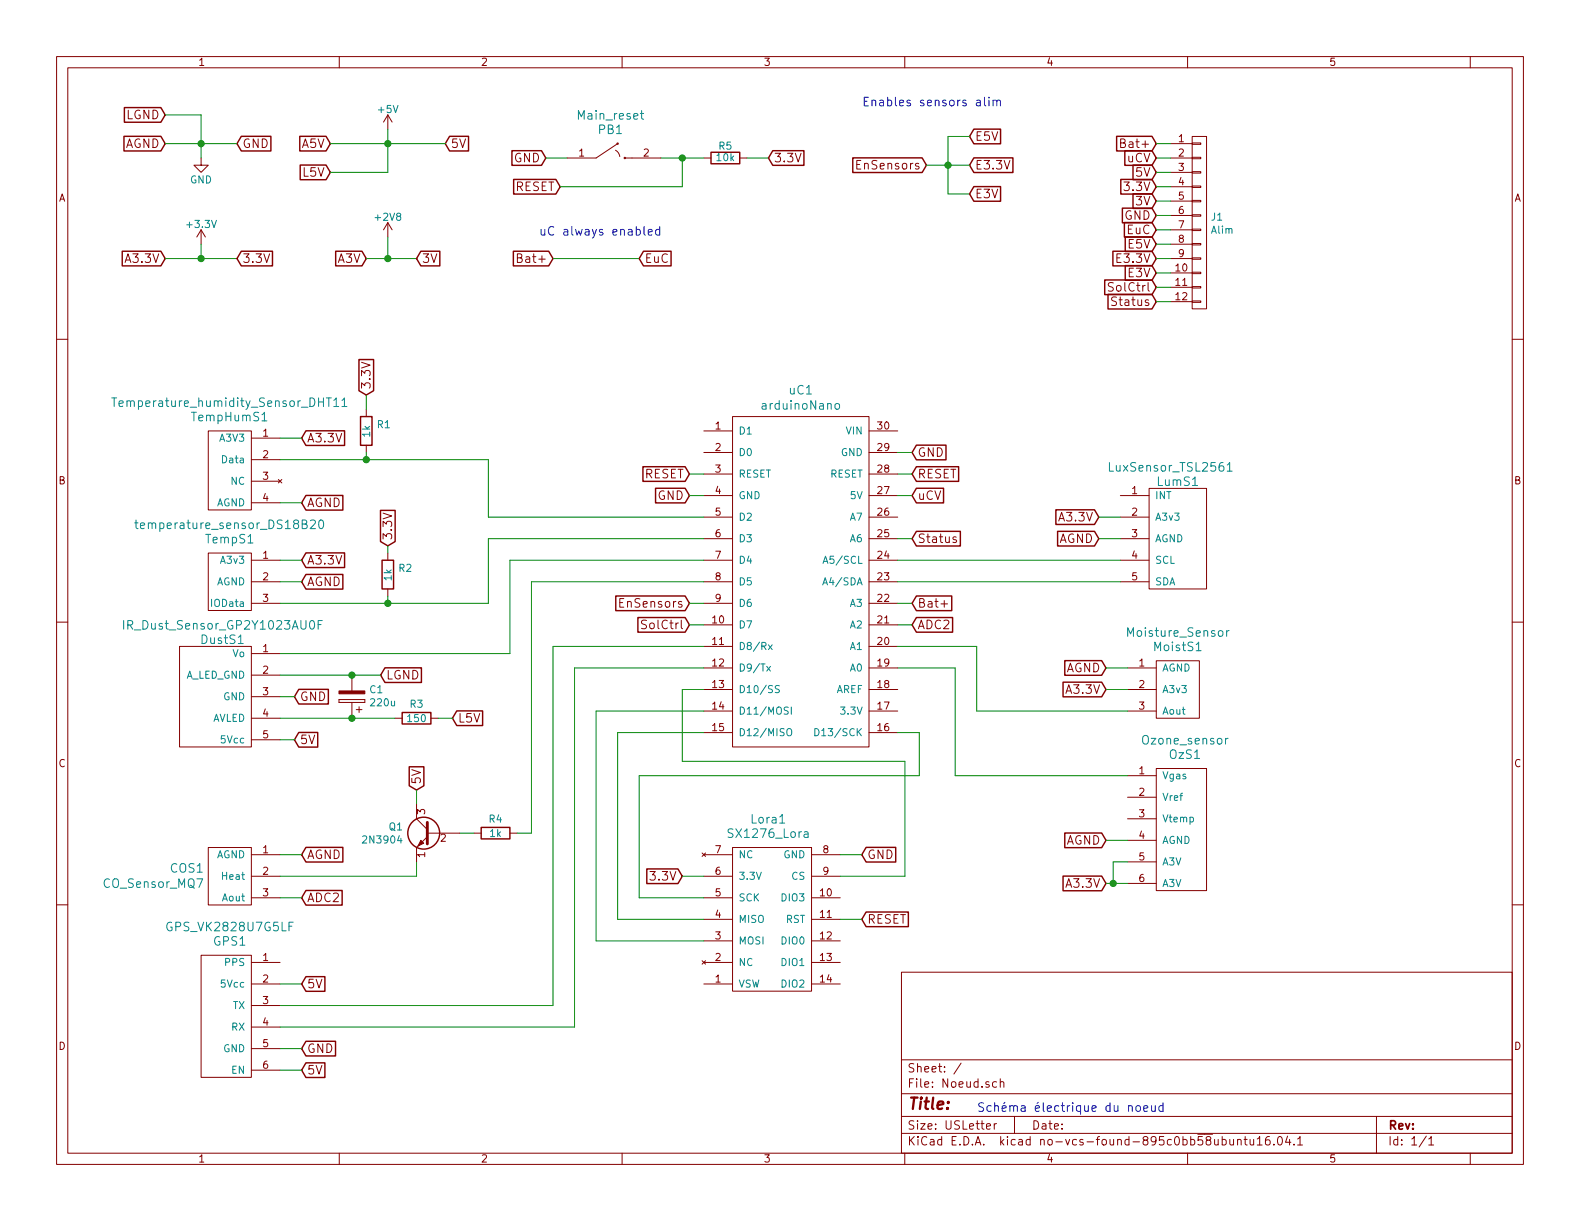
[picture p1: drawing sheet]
EESchema Schematic File Version 2
LIBS:power
LIBS:device
LIBS:transistors
LIBS:conn
LIBS:linear
LIBS:regul
LIBS:74xx
LIBS:cmos4000
LIBS:adc-dac
LIBS:memory
LIBS:xilinx
LIBS:microcontrollers
LIBS:dsp
LIBS:microchip
LIBS:analog_switches
LIBS:motorola
LIBS:texas
LIBS:intel
LIBS:audio
LIBS:interface
LIBS:digital-audio
LIBS:philips
LIBS:display
LIBS:cypress
LIBS:siliconi
LIBS:opto
LIBS:atmel
LIBS:contrib
LIBS:valves
LIBS:pfe
LIBS:Noeud-cache
EELAYER 26 0
EELAYER END
$Descr USLetter 11000 8500
encoding utf-8
Sheet 1 1
Title ""
Date ""
Rev ""
Comp ""
Comment1 ""
Comment2 ""
Comment3 ""
Comment4 ""
$EndDescr
Text GLabel 6350 3450 2    60   Input ~ 0
uCV
Text GLabel 6350 3150 2    60   Input ~ 0
GND
$Comp
L Temperature_humidity_Sensor_DHT11 TempHumS1
U 1 1
P 1600 2800
F 0 "TempHumS1" H 1600 2700 60  0000 C CNN
F 1 "Temperature_humidity_Sensor_DHT11" H 1600 2800 60  0000 C CNN
F 2 "pfe:DHT11" H 1600 2800 60  0001 C CNN
F 3 "" H 1600 2800 60  0001 C CNN
	1    1600 2800
	-1   0    0    -1  
$EndComp
Text GLabel 4800 3450 0    60   Input ~ 0
GND
$Comp
L +3.3V #PWR01
U 1 1
P 1400 1700
F 0 "#PWR01" H 1400 1550 50  0001 C CNN
F 1 "+3.3V" H 1400 1840 50  0000 C CNN
F 2 "" H 1400 1700 50  0001 C CNN
F 3 "" H 1400 1700 50  0001 C CNN
	1    1400 1700
	1    0    0    -1  
$EndComp
$Comp
L +5V #PWR02
U 1 1
P 2700 900
F 0 "#PWR02" H 2700 750 50  0001 C CNN
F 1 "+5V" H 2700 1040 50  0000 C CNN
F 2 "" H 2700 900 50  0001 C CNN
F 3 "" H 2700 900 50  0001 C CNN
	1    2700 900 
	1    0    0    -1  
$EndComp
$Comp
L GND #PWR03
U 1 1
P 1400 1100
F 0 "#PWR03" H 1400 850 50  0001 C CNN
F 1 "GND" H 1400 950 50  0000 C CNN
F 2 "" H 1400 1100 50  0001 C CNN
F 3 "" H 1400 1100 50  0001 C CNN
	1    1400 1100
	1    0    0    -1  
$EndComp
$Comp
L GPS_VK2828U7G5LF GPS1
U 1 1
P 1600 6550
F 0 "GPS1" H 1600 6550 60  0000 C CNN
F 1 "GPS_VK2828U7G5LF" H 1600 6650 60  0000 C CNN
F 2 "pfe:Block_terminal_X6" H 1600 6550 60  0001 C CNN
F 3 "" H 1600 6550 60  0001 C CNN
	1    1600 6550
	-1   0    0    -1  
$EndComp
$Comp
L IR_Dust_Sensor_GP2Y1023AU0F DustS1
U 1 1
P 1550 4350
F 0 "DustS1" H 1550 4250 60  0000 C CNN
F 1 "IR_Dust_Sensor_GP2Y1023AU0F" H 1550 4350 60  0000 C CNN
F 2 "pfe:Block_terminal_X5" H 1550 4350 60  0001 C CNN
F 3 "" H 1550 4350 60  0001 C CNN
	1    1550 4350
	-1   0    0    -1  
$EndComp
$Comp
L LuxSensor_TSL2561 LumS1
U 1 1
P 8200 3350
F 0 "LumS1" H 8200 3350 60  0000 C CNN
F 1 "LuxSensor_TSL2561" H 8150 3450 60  0000 C CNN
F 2 "pfe:Block_terminal_X5" H 8200 3350 60  0001 C CNN
F 3 "" H 8200 3350 60  0001 C CNN
	1    8200 3350
	1    0    0    -1  
$EndComp
$Comp
L Moisture_Sensor MoistS1
U 1 1
P 8200 4400
F 0 "MoistS1" H 8200 4300 60  0000 C CNN
F 1 "Moisture_Sensor" H 8200 4400 60  0000 C CNN
F 2 "pfe:Block_terminal_X3" H 8200 4400 60  0001 C CNN
F 3 "" H 8200 4400 60  0001 C CNN
	1    8200 4400
	1    0    0    -1  
$EndComp
$Comp
L Ozone_sensor OzS1
U 1 1
P 8250 5250
F 0 "OzS1" H 8250 5250 60  0000 C CNN
F 1 "Ozone_sensor" H 8250 5350 60  0000 C CNN
F 2 "pfe:Block_terminal_X6" H 8250 5250 60  0001 C CNN
F 3 "" H 8250 5250 60  0001 C CNN
	1    8250 5250
	1    0    0    -1  
$EndComp
$Comp
L SX1276_Lora Lora1
U 1 1
P 5350 5800
F 0 "Lora1" H 5350 5900 60  0000 C CNN
F 1 "SX1276_Lora" H 5350 5800 60  0000 C CNN
F 2 "pfe:SX1276_LoRa" H 5350 5800 60  0001 C CNN
F 3 "" H 5350 5800 60  0001 C CNN
	1    5350 5800
	-1   0    0    -1  
$EndComp
$Comp
L temperature_sensor_DS18B20 TempS1
U 1 1
P 1600 3650
F 0 "TempS1" H 1600 3550 60  0000 C CNN
F 1 "temperature_sensor_DS18B20" H 1600 3650 60  0000 C CNN
F 2 "pfe:Block_terminal_X3" H 1600 3650 60  0001 C CNN
F 3 "" H 1600 3650 60  0001 C CNN
	1    1600 3650
	-1   0    0    -1  
$EndComp
Text GLabel 1150 1000 0    60   Input ~ 0
AGND
Text GLabel 1650 1000 2    60   Input ~ 0
GND
Text GLabel 2100 4050 2    60   Input ~ 0
AGND
Text GLabel 2650 4700 2    60   Input ~ 0
LGND
Text GLabel 2050 4850 2    60   Input ~ 0
GND
Text GLabel 3150 5000 2    60   Input ~ 0
L5V
Text GLabel 2050 5150 2    60   Input ~ 0
5V
Text GLabel 2100 3900 2    60   Input ~ 0
A3.3V
Text GLabel 7650 3750 0    60   Input ~ 0
AGND
Text GLabel 7650 3600 0    60   Input ~ 0
A3.3V
Text GLabel 2100 7300 2    60   Input ~ 0
GND
Text GLabel 2100 6850 2    60   Input ~ 0
5V
Text GLabel 6000 5950 2    60   Input ~ 0
GND
Text GLabel 4750 6100 0    60   Input ~ 0
3.3V
Text GLabel 1150 1800 0    60   Input ~ 0
A3.3V
Text GLabel 2300 1000 0    60   Input ~ 0
A5V
Text GLabel 3100 1000 2    60   Input ~ 0
5V
$Comp
L +2V8 #PWR04
U 1 1
P 2700 1650
F 0 "#PWR04" H 2700 1500 50  0001 C CNN
F 1 "+2V8" H 2700 1790 50  0000 C CNN
F 2 "" H 2700 1650 50  0001 C CNN
F 3 "" H 2700 1650 50  0001 C CNN
	1    2700 1650
	1    0    0    -1  
$EndComp
Text GLabel 2550 1800 0    60   Input ~ 0
A3V
Text Notes 6800 7750 0    60   ~ 0
Schéma électrique du noeud
Text GLabel 4800 3300 0    60   Input ~ 0
RESET
Text GLabel 6350 3300 2    60   Input ~ 0
RESET
$Comp
L CONN_01X12 J1
U 1 1
P 8350 1550
F 0 "J1" H 8427 1591 50  0000 L CNN
F 1 "Alim" H 8427 1500 50  0000 L CNN
F 2 "pfe:Header_X12_0p1_power" H 8350 1550 50  0001 C CNN
F 3 "" H 8350 1550 50  0001 C CNN
	1    8350 1550
	1    0    0    -1  
$EndComp
Text GLabel 8050 1000 0    60   Input ~ 0
Bat+
Text GLabel 8050 1100 0    60   Input ~ 0
uCV
Text GLabel 8050 1200 0    60   Input ~ 0
5V
Text GLabel 8050 1300 0    60   Input ~ 0
3.3V
Text GLabel 8050 1400 0    60   Input ~ 0
3V
Text GLabel 8050 1500 0    60   Input ~ 0
GND
Text GLabel 8050 1600 0    60   Input ~ 0
EuC
Text GLabel 8050 1700 0    60   Input ~ 0
E5V
Text GLabel 8050 1800 0    60   Input ~ 0
E3.3V
Text GLabel 8050 1900 0    60   Input ~ 0
E3V
Text GLabel 8050 2000 0    60   Input ~ 0
SolCtrl
Text GLabel 8050 2100 0    60   Input ~ 0
Status
Text GLabel 5350 1100 2    60   Input ~ 0
3.3V
Text GLabel 3800 1100 0    60   Input ~ 0
GND
Text GLabel 3900 1300 0    60   Input ~ 0
RESET
Text GLabel 6000 6400 2    60   Input ~ 0
RESET
Text GLabel 2100 3500 2    60   Input ~ 0
AGND
Text GLabel 2100 3050 2    60   Input ~ 0
A3.3V
Text GLabel 2100 5950 2    60   Input ~ 0
AGND
Text GLabel 7700 6150 0    60   Input ~ 0
A3.3V
Text GLabel 7700 5850 0    60   Input ~ 0
AGND
Text GLabel 7700 4800 0    60   Input ~ 0
A3.3V
Text GLabel 7700 4650 0    60   Input ~ 0
AGND
$Comp
L R R1
U 1 1
P 2550 3000
F 0 "R1" H 2620 3046 50  0000 L CNN
F 1 "1k" V 2550 2950 50  0000 L CNN
F 2 "pfe:Axial_resistor_0p25W" V 2480 3000 50  0001 C CNN
F 3 "" H 2550 3000 50  0001 C CNN
	1    2550 3000
	1    0    0    -1  
$EndComp
Text GLabel 2550 2750 1    60   Input ~ 0
3.3V
$Comp
L R R3
U 1 1
P 2900 5000
F 0 "R3" V 2800 5000 50  0000 C CNN
F 1 "150" V 2900 5000 50  0000 C CNN
F 2 "pfe:Axial_resistor_0p25W" V 2830 5000 50  0001 C CNN
F 3 "" H 2900 5000 50  0001 C CNN
	1    2900 5000
	0    1    1    0   
$EndComp
Text GLabel 2100 7450 2    60   Input ~ 0
5V
Text GLabel 2300 1200 0    60   Input ~ 0
L5V
Text GLabel 1150 800  0    60   Input ~ 0
LGND
Text GLabel 3850 1800 0    60   Input ~ 0
Bat+
Text Notes 3750 1650 0    60   ~ 0
uC always enabled
Text GLabel 4450 1800 2    60   Input ~ 0
EuC
Text GLabel 6450 1150 0    60   Input ~ 0
EnSensors
Text GLabel 6750 950  2    60   Input ~ 0
E5V
Text GLabel 6750 1150 2    60   Input ~ 0
E3.3V
Text GLabel 6750 1350 2    60   Input ~ 0
E3V
Text Notes 6000 750  0    60   ~ 0
Enables sensors alim
Text GLabel 4800 4200 0    60   Input ~ 0
EnSensors
Text GLabel 4800 4350 0    60   Input ~ 0
SolCtrl
Text GLabel 6350 3750 2    60   Input ~ 0
Status
Text GLabel 6350 4200 2    60   Input ~ 0
Bat+
$Comp
L CP C1
U 1 1
P 2450 4850
F 0 "C1" H 2332 4804 50  0000 R CNN
F 1 "220u" H 2332 4895 50  0000 R CNN
F 2 "pfe:Axial_cap_220u" H 2488 4700 50  0001 C CNN
F 3 "" H 2450 4850 50  0001 C CNN
	1    2450 4850
	-1   0    0    1   
$EndComp
$Comp
L arduinoNano uC1
U 1 1
P 5600 2900
F 0 "uC1" H 5575 3087 60  0000 C CNN
F 1 "arduinoNano" H 5575 2981 60  0000 C CNN
F 2 "pfe:ArduinoNano" H 5350 2900 60  0001 C CNN
F 3 "" H 5350 2900 60  0001 C CNN
	1    5600 2900
	1    0    0    -1  
$EndComp
Wire Wire Line
	1150 1000 1650 1000
Wire Wire Line
	1400 800  1400 1100
Connection ~ 1400 1000
Wire Wire Line
	1950 4050 2100 4050
Wire Wire Line
	7700 4650 7850 4650
Wire Wire Line
	1950 3900 2100 3900
Wire Wire Line
	7700 4800 7850 4800
Wire Wire Line
	2100 3050 1950 3050
Wire Wire Line
	7700 6150 7850 6150
Wire Wire Line
	7800 3750 7650 3750
Wire Wire Line
	7800 3600 7650 3600
Wire Wire Line
	1950 7300 2100 7300
Wire Wire Line
	1950 6850 2100 6850
Wire Wire Line
	6000 5950 5850 5950
Wire Wire Line
	4750 6100 4900 6100
Wire Wire Line
	1150 1800 1650 1800
Wire Wire Line
	1400 1700 1400 1800
Connection ~ 1400 1800
Wire Wire Line
	2300 1000 3100 1000
Wire Wire Line
	2700 900  2700 1200
Connection ~ 2700 1000
Wire Wire Line
	2550 1800 2900 1800
Wire Wire Line
	2700 1800 2700 1650
Wire Wire Line
	3800 1100 3950 1100
Wire Wire Line
	4600 1100 4900 1100
Wire Wire Line
	5200 1100 5350 1100
Wire Wire Line
	3900 1300 4750 1300
Wire Wire Line
	4750 1300 4750 1100
Connection ~ 4750 1100
Wire Wire Line
	5850 6400 6000 6400
Wire Wire Line
	8050 1000 8150 1000
Wire Wire Line
	8050 1100 8150 1100
Wire Wire Line
	8050 1200 8150 1200
Wire Wire Line
	8050 1300 8150 1300
Wire Wire Line
	8050 1400 8150 1400
Wire Wire Line
	8050 1500 8150 1500
Wire Wire Line
	8050 1600 8150 1600
Wire Wire Line
	8050 1700 8150 1700
Wire Wire Line
	8050 1800 8150 1800
Wire Wire Line
	8050 1900 8150 1900
Wire Wire Line
	8050 2000 8150 2000
Wire Wire Line
	8050 2100 8150 2100
Wire Wire Line
	6350 3150 6250 3150
Wire Wire Line
	6350 3300 6250 3300
Wire Wire Line
	6350 3450 6250 3450
Wire Wire Line
	4800 3300 4900 3300
Wire Wire Line
	4800 3450 4900 3450
Wire Wire Line
	2550 2750 2550 2850
Wire Wire Line
	2550 3200 2550 3150
Connection ~ 2550 3200
Wire Wire Line
	4300 6400 4900 6400
Wire Wire Line
	4300 5100 4900 5100
Wire Wire Line
	4150 6550 4900 6550
Wire Wire Line
	4150 4950 4900 4950
Wire Wire Line
	5850 6100 6300 6100
Wire Wire Line
	6300 6100 6300 5300
Wire Wire Line
	6300 5300 4750 5300
Wire Wire Line
	4750 5300 4750 4800
Wire Wire Line
	4750 4800 4900 4800
Wire Wire Line
	4300 6400 4300 5100
Wire Wire Line
	4150 4950 4150 6550
Wire Wire Line
	4900 6250 4450 6250
Wire Wire Line
	4450 6250 4450 5400
Wire Wire Line
	4450 5400 6400 5400
Wire Wire Line
	6400 5400 6400 5100
Wire Wire Line
	6400 5100 6250 5100
Wire Wire Line
	1950 4850 2050 4850
Wire Wire Line
	1950 4700 2650 4700
Wire Wire Line
	1950 5000 2750 5000
Connection ~ 2450 4700
Wire Wire Line
	2050 5150 1950 5150
Wire Wire Line
	3150 5000 3050 5000
Connection ~ 2450 5000
Wire Wire Line
	2100 7450 1950 7450
Wire Wire Line
	2700 1200 2300 1200
Wire Wire Line
	1150 800  1400 800 
Wire Wire Line
	4450 1800 3850 1800
Wire Wire Line
	6450 1150 6750 1150
Wire Wire Line
	6750 950  6600 950 
Wire Wire Line
	6600 950  6600 1350
Connection ~ 6600 1150
Wire Wire Line
	6600 1350 6750 1350
$Comp
L R R2
U 1 1
P 2700 4000
F 0 "R2" H 2770 4046 50  0000 L CNN
F 1 "1k" V 2700 3950 50  0000 L CNN
F 2 "pfe:Axial_resistor_0p25W" V 2630 4000 50  0001 C CNN
F 3 "" H 2700 4000 50  0001 C CNN
	1    2700 4000
	1    0    0    -1  
$EndComp
Text GLabel 1650 1800 2    60   Input ~ 0
3.3V
$Comp
L PushButton PB1
U 1 1
P 4250 900
F 0 "PB1" H 4250 900 60  0000 C CNN
F 1 "Main_reset" H 4250 1000 60  0000 C CNN
F 2 "pfe:PushButton" H 4250 900 60  0001 C CNN
F 3 "" H 4250 900 60  0001 C CNN
	1    4250 900 
	1    0    0    -1  
$EndComp
$Comp
L R R5
U 1 1
P 5050 1100
F 0 "R5" V 5130 1100 50  0000 C CNN
F 1 "10k" V 5050 1100 50  0000 C CNN
F 2 "pfe:Axial_resistor_0p25W" V 4980 1100 50  0001 C CNN
F 3 "" H 5050 1100 50  0001 C CNN
	1    5050 1100
	0    -1   -1   0   
$EndComp
$Comp
L CO_Sensor_MQ7 COS1
U 1 1
P 1600 5700
F 0 "COS1" H 1777 5358 60  0000 L CNN
F 1 "CO_Sensor_MQ7" H 1777 5252 60  0000 L CNN
F 2 "pfe:Block_terminal_X3" H 1600 5700 60  0001 C CNN
F 3 "" H 1600 5700 60  0001 C CNN
	1    1600 5700
	-1   0    0    -1  
$EndComp
Wire Wire Line
	2100 5950 1950 5950
Wire Wire Line
	1950 3200 3400 3200
Wire Wire Line
	7850 5400 6650 5400
Wire Wire Line
	6650 5400 6650 4650
Wire Wire Line
	6650 4650 6250 4650
Wire Wire Line
	7850 4950 6800 4950
Wire Wire Line
	6800 4950 6800 4500
Wire Wire Line
	6800 4500 6250 4500
Wire Wire Line
	1950 7150 4000 7150
Wire Wire Line
	4000 4650 4900 4650
Wire Wire Line
	1950 7000 3850 7000
Wire Wire Line
	3850 4500 4900 4500
Wire Wire Line
	3700 4050 3700 5800
Wire Wire Line
	3700 4050 4900 4050
Wire Wire Line
	1950 4550 3550 4550
Wire Wire Line
	3550 4550 3550 3900
Wire Wire Line
	3550 3900 4900 3900
Text GLabel 2700 3800 1    60   Input ~ 0
3.3V
Wire Wire Line
	2700 3800 2700 3850
Wire Wire Line
	1950 4200 3400 4200
Wire Wire Line
	2700 4200 2700 4150
Wire Wire Line
	3400 4200 3400 3750
Wire Wire Line
	3400 3750 4900 3750
Connection ~ 2700 4200
Wire Wire Line
	3400 3200 3400 3600
Wire Wire Line
	3400 3600 4900 3600
Text GLabel 2100 6250 2    60   Input ~ 0
ADC2
Wire Wire Line
	2100 6250 1950 6250
Text GLabel 6350 4350 2    60   Input ~ 0
ADC2
Wire Wire Line
	6350 4350 6250 4350
Wire Wire Line
	7800 4050 6250 4050
Wire Wire Line
	7800 3900 6250 3900
$Comp
L R R4
U 1 1
P 3450 5800
F 0 "R4" V 3350 5800 50  0000 C CNN
F 1 "1k" V 3450 5800 50  0000 C CNN
F 2 "pfe:Axial_resistor_0p25W" V 3380 5800 50  0001 C CNN
F 3 "" H 3450 5800 50  0001 C CNN
	1    3450 5800
	0    1    1    0   
$EndComp
Wire Wire Line
	1950 6100 2900 6100
Wire Wire Line
	2900 6100 2900 6000
Wire Wire Line
	3200 5800 3300 5800
Wire Wire Line
	3700 5800 3600 5800
Text GLabel 2900 5500 1    60   Input ~ 0
5V
Wire Wire Line
	2900 5500 2900 5600
Wire Wire Line
	3850 7000 3850 4500
Wire Wire Line
	4000 7150 4000 4650
Wire Wire Line
	6350 4200 6250 4200
Wire Wire Line
	4800 4200 4900 4200
Wire Wire Line
	4800 4350 4900 4350
Text GLabel 2900 1800 2    60   Input ~ 0
3V
Connection ~ 2700 1800
Wire Wire Line
	6350 3750 6250 3750
$Comp
L Q_NPN_EBC Q1
U 1 1
P 3000 5800
F 0 "Q1" H 3191 5846 50  0000 L CNN
F 1 "2N3904" H 3191 5755 50  0000 L CNN
F 2 "pfe:Transistor_TO-92" H 3200 5900 50  0001 C CNN
F 3 "" H 3000 5800 50  0001 C CNN
	1    3000 5800
	-1   0    0    -1  
$EndComp
Wire Wire Line
	7700 5850 7850 5850
Wire Wire Line
	7850 6000 7750 6000
Wire Wire Line
	7750 6000 7750 6150
Connection ~ 7750 6150
Wire Wire Line
	2100 3500 1950 3500
$EndSCHEMATC
